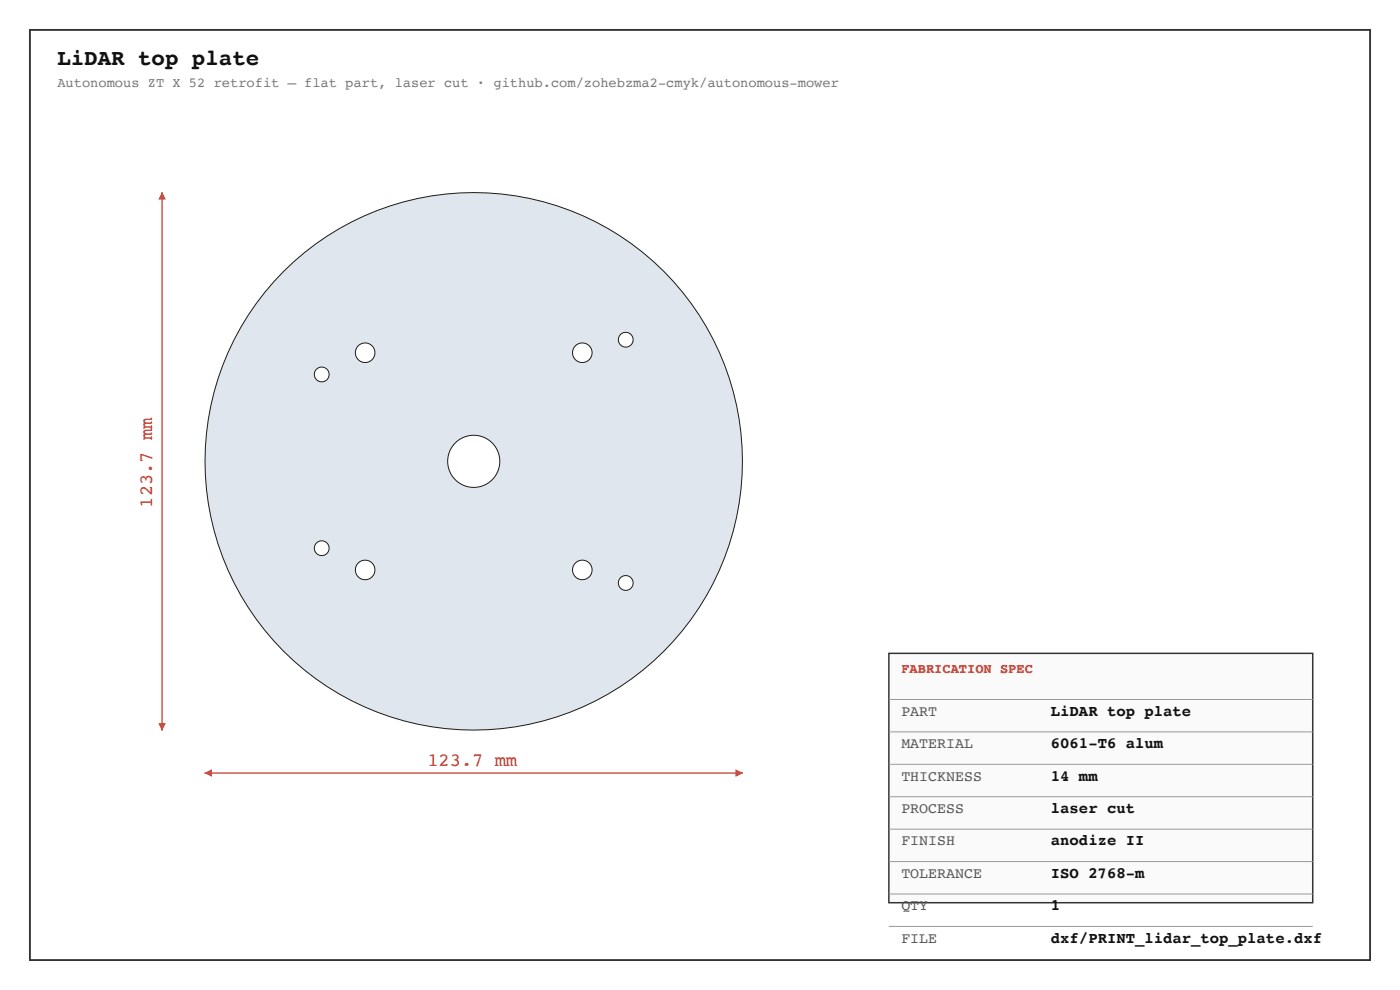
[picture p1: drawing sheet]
<svg xmlns="http://www.w3.org/2000/svg" width="297mm" height="210mm" viewBox="0 0 297 210" stroke-linecap="round" stroke-linejoin="round" font-family="sans-serif">
<path d="M6.3 6.3h284.5v197.4h-284.5z" fill="none" stroke="#333" stroke-width=".4"/>
<path d="M43.5 97.9a57 57 0 0 1 114.1 0 57 57 0 0 1-114.1 0zM131.2 123.7a1.6 1.6 0 0 0 3.2 0 1.6 1.6 0 0 0-3.2 0zM121.5 120.9a2.1 2.1 0 0 0 4.2 0 2.1 2.1 0 0 0-4.2 0zM75.4 120.9a2.1 2.1 0 0 0 4.2 0 2.1 2.1 0 0 0-4.2 0zM66.7 116.3a1.57 1.57 0 0 0 3.1 0 1.57 1.57 0 0 0-3.1 0zM95 97.9a5.5 5.5 0 0 0 11.1 0 5.5 5.5 0 0 0-11.1 0zM66.7 79.5a1.57 1.57 0 0 0 3.1 0 1.57 1.57 0 0 0-3.1 0zM75.4 74.9a2.1 2.1 0 0 0 4.2 0 2.1 2.1 0 0 0-4.2 0zM121.5 74.9a2.1 2.1 0 0 0 4.2 0 2.1 2.1 0 0 0-4.2 0zM131.2 72.1a1.6 1.6 0 0 0 3.2 0 1.6 1.6 0 0 0-3.2 0z" fill="#dfe6ee" stroke="#1a1a1a" stroke-width=".21"/>
<path d="M43.4 164h114.3" fill="none" stroke="#c0392b" stroke-width=".26"/>
<g fill="#c0392b">
<path d="M43.4 164l1.6-.8v1.6z"/>
<path d="M156.1 163.2l1.6 .8-1.6 .8z"/>
</g>
<path d="M34.4 40.7v114.3" fill="none" stroke="#c0392b" stroke-width=".26"/>
<g fill="#c0392b">
<path d="M34.4 40.7l.8 1.6h-1.6z"/>
<path d="M33.6 153.5h1.6l-.8 1.5z"/>
</g>
<path d="M188.6 138.6h90v53h-90z" fill="#fafafa" stroke="#333" stroke-width=".32"/>
<path d="M188.6 148.4h90M188.6 155.3h90M188.6 162.2h90M188.6 169.1h90M188.6 175.9h90M188.6 182.8h90M188.6 189.7h90M188.6 196.6h90" fill="none" stroke="#999" stroke-width=".21"/>
<text font-size="4.8" fill="#111" x="12.2" y="13.8">LiDAR top plate</text>
<g font-size="4" fill="#c0392b">
<text x="32.3" y="107.7" transform="rotate(-90 32.3 107.7)">123.7 mm</text>
<text x="90.7" y="162.5">123.7 mm</text>
</g>
<g font-size="3.3" fill="#111">
<text x="223" y="151.9">LiDAR top plate</text>
<text x="223" y="158.8">6061-T6 alum</text>
<text x="223" y="165.6">14 mm</text>
<text x="223" y="172.5">laser cut</text>
<text x="223" y="179.4">anodize II</text>
<text x="223" y="186.3">ISO 2768-m</text>
<text x="223" y="193.1">1</text>
<text x="223" y="200">dxf/PRINT_lidar_top_plate.dxf</text>
</g>
<g font-size="3.2" fill="#555">
<text x="191.3" y="151.9">PART</text>
<text x="191.3" y="158.8">MATERIAL</text>
<text x="191.3" y="165.6">THICKNESS</text>
<text x="191.3" y="172.5">PROCESS</text>
<text x="191.3" y="179.4">FINISH</text>
<text x="191.3" y="186.3">TOLERANCE</text>
<text x="191.3" y="193.1">QTY</text>
<text x="191.3" y="200">FILE</text>
</g>
<text font-size="2.9" fill="#777" x="12.2" y="18.5">Autonomous ZT X 52 retrofit — flat part, laser cut · github.com/zohebzma2-cmyk/autonomous-mower</text>
<text font-size="2.9" fill="#c0392b" x="191.3" y="142.9">FABRICATION SPEC</text>
</svg>
